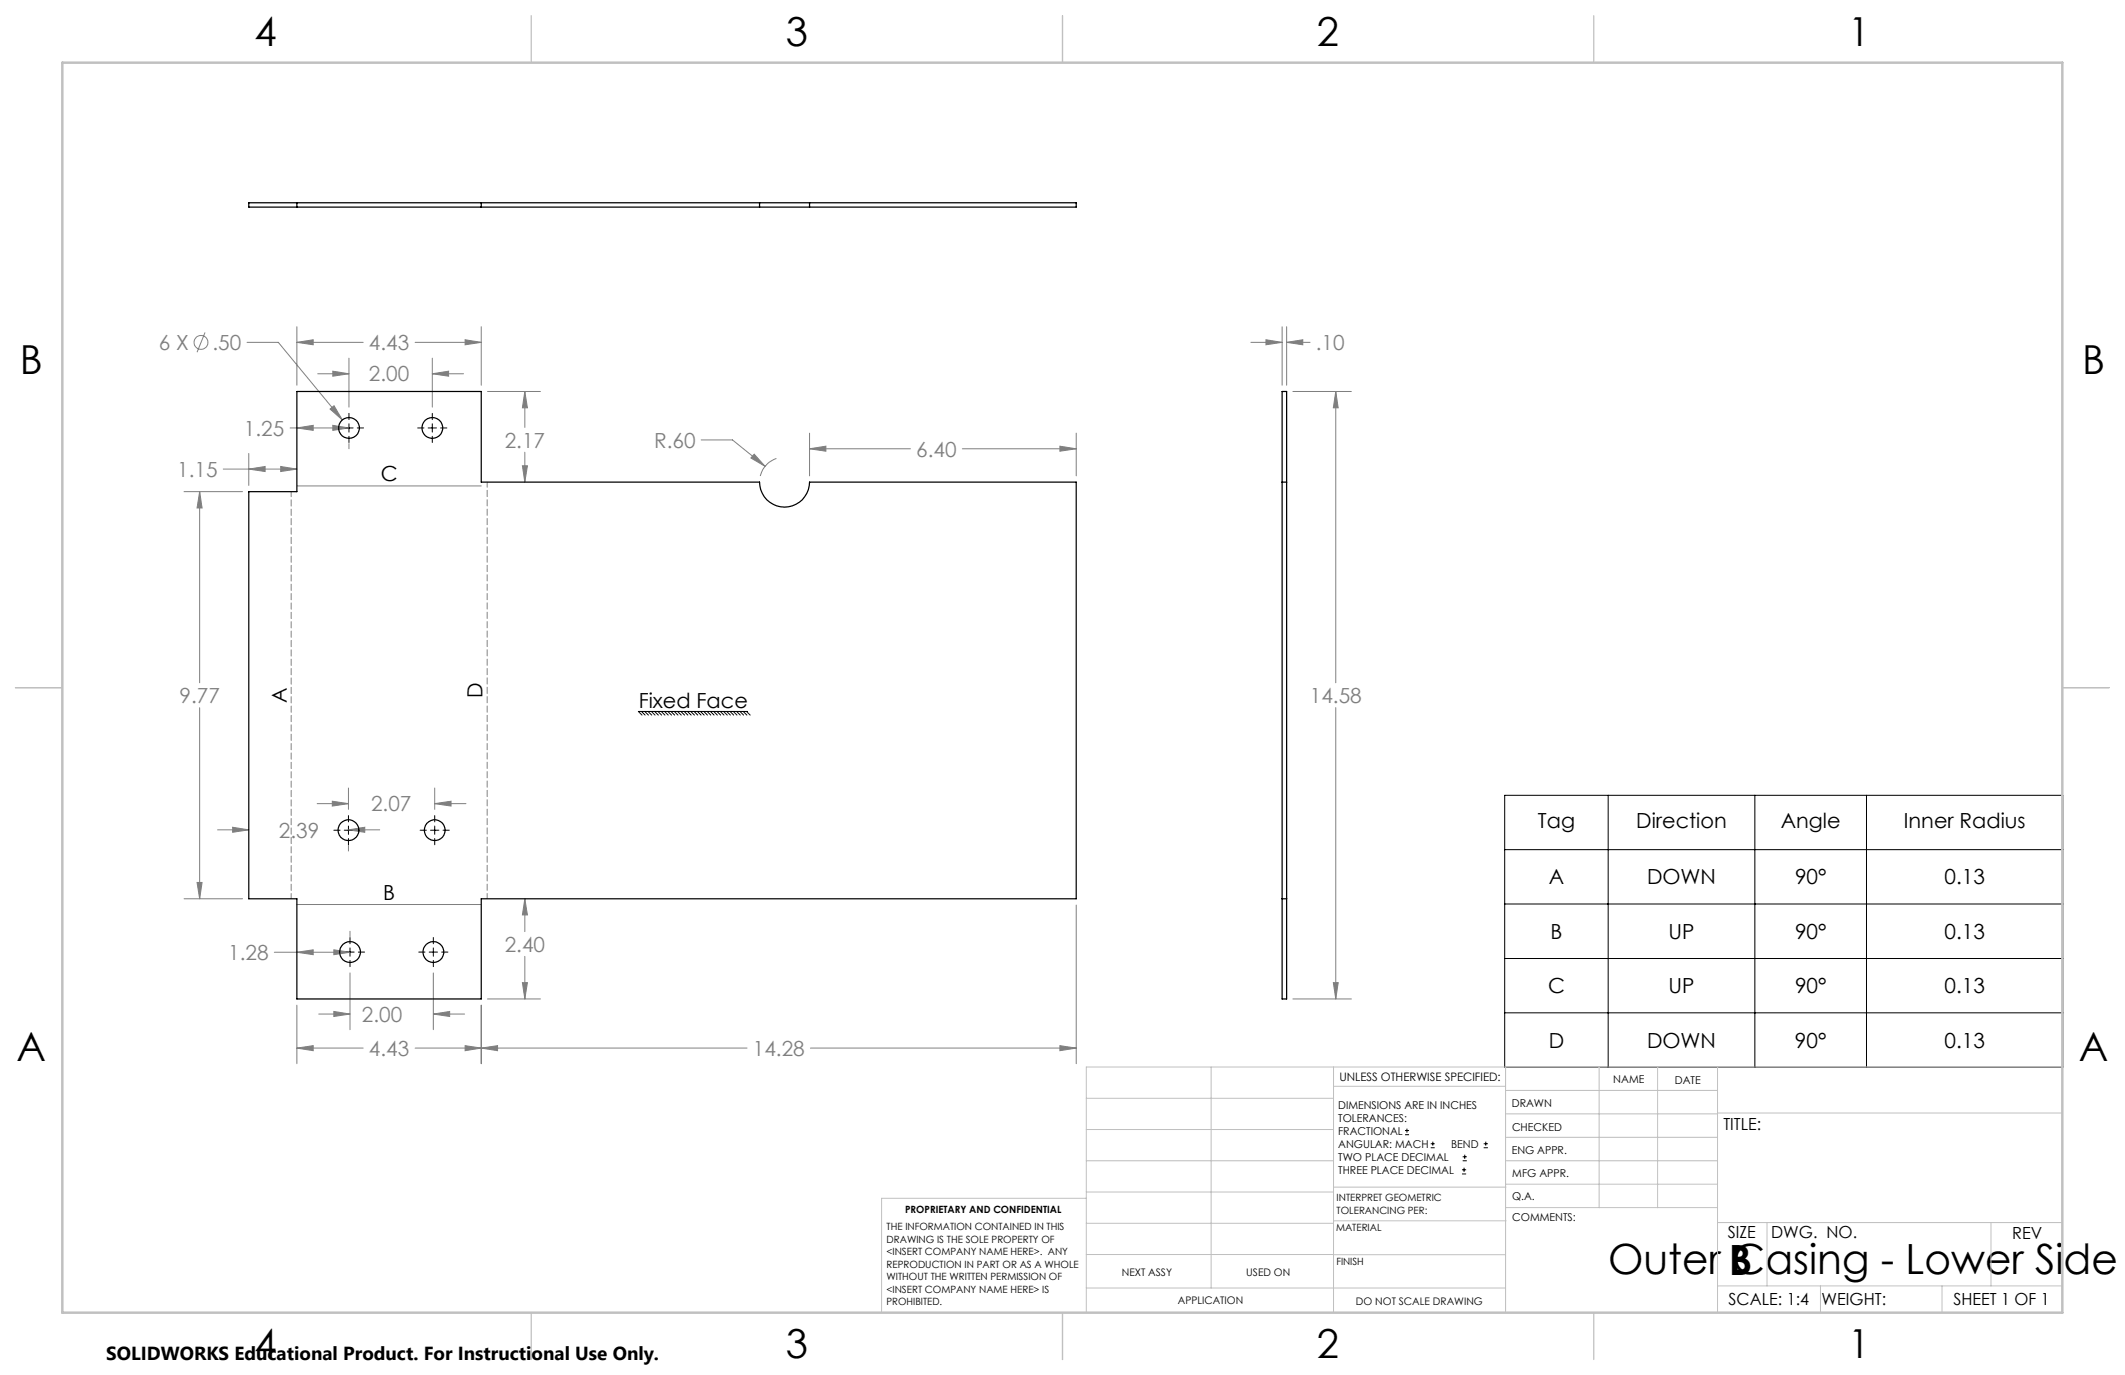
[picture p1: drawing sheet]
<svg xmlns="http://www.w3.org/2000/svg" width="432mm" height="279mm" viewBox="0 0 432 279" stroke-linecap="round" stroke-linejoin="round" font-family="sans-serif">
<g fill="none" stroke="#808080" stroke-width=".2">
<path d="M41.7 67.6l-1.7 4M50.2 69.6h6.4l13 15.7M60.3 69.6l3.3-.6v1.1zM60.3 66.4v11.9M60.3 69.6h13.5M64.6 76h6.3M67.6 75.4l3.3 .6-3.3 .4zM70.9 72.8v9.9M84.3 69.6h13.5M87.8 76l3.4-.6v1zM87.8 72.8v9.9M87.8 76h6.4"/>
<path d="M94.5 69l3.3 .6-3.3 .5zM97.8 66.4v11.9M99.1 79.6h10.7M106.6 79.6l.6 3.3h-1zM106.6 79.6v7.3M254.2 69.6h6.3M257.2 69l3.3 .6-3.3 .5zM260.5 66.4v11.9M261.4 69.6l3.3-.6v1.1zM261.4 69.6h4.8M261.4 66.4v11.9M262.7 79.6h11.9"/>
<path d="M271.4 79.6l.5 3.3h-1zM271.4 79.6v59.1M37.4 99.9h11.9M40.6 99.9l.5 3.3h-1.1zM40.6 99.9v38.8M45.4 95.3h14.9M50.6 95.3l3.3-.5v1zM50.6 92.1v6.5M57 94.8l3.3 .5-3.3 .5zM58.9 87h12M60.3 87l3.3-.6v1.1zM60.3 98.7h37.5"/>
<path d="M67.1 83.1l.8-.7 1.7 2.9zM67.6 86.4l3.3 .6-3.3 .5zM70.9 90.1v1.1M106.2 94.7h1l-.6 3.3zM106.6 91.9v6.1M142.5 89.4h6.3l6.7 5.4M153.2 92.3l2.3 2.5-2.9-1.7zM157.8 93.2a5 5 0 0 0-3.3 3.5M164.5 91.2l3.3-.5v1zM164.5 88v8.7M164.5 91.2h20.5M195.5 91.2h23.2"/>
<path d="M215.4 90.7l3.3 .5-3.3 .5zM218.7 88v8.7M40.6 143.8v38.8M271.4 143.8v59.2M40 179.3h1.1l-.5 3.3zM44.2 168.6h6.4M47.3 168.1l3.3 .5-3.3 .5zM64.5 163.3h6.3M67.5 162.8l3.3 .5-3.3 .5zM70.8 168.6l3.3-.5v1zM70.8 160.1v4.4M70.8 171.8v1.1"/>
<path d="M70.8 168.6h6.4M88.3 163.3l3.4-.5v1zM88.3 160.1v4.4M88.3 163.3h6.4M37.4 182.6h11.9M55.7 193.5h15.4M60.3 193.5l3.3-.5v1zM60.3 183.8h37.5M67.8 193l3.3 .5-3.3 .5zM71.1 189.2v1.1M71.1 197.7v11.5M88.1 197.7v11.5"/>
<path d="M106.2 199.7h1l-.6 3.3zM106.6 182.6l.6 3.3h-1zM106.6 182.6v6.7M106.6 194.3v8.7M218.7 183.9v32.2M270.9 199.7h1l-.5 3.3zM60.3 213l3.3-.5v1zM60.3 213h13.5M60.3 204.3v11.8M64.8 206.1h6.3M67.8 205.5l3.3 .6-3.3 .5zM84.3 213h67.5"/>
<path d="M88.1 206.1l3.3-.6v1.1zM88.1 206.1h6.3M94.5 212.5l3.3 .5-3.3 .5zM97.8 213l3.3-.5v1zM97.8 204.3v11.8M99.1 203h10.7M164.7 213h54M215.4 212.5l3.3 .5-3.3 .5zM262.7 203h11.9"/>
<circle cx="40.9" cy="69.6" r="1.41"/>
</g>
<g fill="none" stroke="#000" stroke-width=".2">
<path d="M67.9 87h1.3M70.1 87h1.7M70.9 84v1.3M70.9 86.1v1.7M70.9 88.7v1.2M72.6 87h1.3M84.9 87h1.2M87 87h1.7M87.8 84v1.3M87.8 86.1v1.7M87.8 88.7v1.2M89.5 87h1.3"/>
<path d="M130.4 144.6l.7 .7M131 144.6l.8 .7M131.7 144.6l.7 .7M132.4 144.6l.7 .7M133 144.6l.8 .7M133.7 144.6l.7 .7M134.4 144.6l.7 .7M135 144.6l.8 .7M135.7 144.6l.8 .7M136.3 144.6l.8 .7M137 144.6l.8 .7M137.7 144.6l.7 .7"/>
<path d="M138.4 144.6l.7 .7M139 144.6l.8 .7M139.7 144.6l.7 .7M140.4 144.6l.7 .7M141 144.6l.8 .7M141.7 144.6l.8 .7M142.3 144.6l.8 .7M143 144.6l.8 .7M143.7 144.6l.7 .7M144.4 144.6l.7 .7M145 144.6l.8 .7M145.7 144.6l.7 .7"/>
<path d="M146.4 144.6l.7 .7M147 144.6l.8 .7M147.7 144.6l.7 .7M148.3 144.6l.8 .7M149 144.6l.8 .7M149.7 144.6l.7 .7M150.4 144.6l.7 .7M151 144.6l.8 .7M151.7 144.6l.7 .7M151.9 144.6h-22.2l.8 .7M67.8 168.7h1.3M70 168.7h1.6"/>
<path d="M70.8 165.7v1.3M70.8 167.9v1.6M70.8 170.4v1.3M72.5 168.7h1.3M85.4 168.7h1.2M87.5 168.7h1.7M88.3 165.7v1.3M88.3 167.9v1.6M88.3 170.4v1.3M90 168.7h1.3M305.8 161.6h113.4v55.3h-113.4zM305.8 172.6h113.4"/>
<path d="M326.8 161.6v55.3M356.6 161.6v55.3M379.3 161.6v55.3M68.2 193.5h1.2M70.3 193.5h1.7M71.1 190.5v1.3M71.1 192.6v1.7M71.1 195.2v1.2M72.8 193.5h1.3M85.1 193.5h1.3M87.2 193.5h1.7M88.1 190.5v1.3"/>
<path d="M88.1 192.6v1.7M88.1 195.2v1.2M89.7 193.5h1.3M305.8 183.7h113.4M305.8 194.8h113.4M305.8 205.8h113.4M285.5 230.6h.8M285.5 229.7h.8M285.9 229.3v.9M290.7 233.2h.8M290.7 232.4h.8M291.1 232v.8"/>
<path d="M297.1 238.5h.8M297.1 237.7h.8M297.2 235.9h.9M297.2 235.1h.9M297.5 237.3v.8M297.6 234.6v.9M301.5 233.2h.8M301.5 232.4h.8M301.9 232v.8"/>
</g>
<path d="M59.2 99.9v82.7M99 97.9v84.7" fill="none" stroke="#808080" stroke-width=".2" stroke-dasharray="1.3 .6" stroke-dashoffset=".2"/>
<g fill="none" stroke="#c0c0c0" stroke-width=".2">
<path d="M246.1 216.8v44.9M271 216.8v49.9M305.9 216.8v49.9M324.9 216.8v28.6M336.8 216.8v28.6M349 216.8v49.9M419.1 216.8h-198.4v49.9M220.7 235.9h50.3M220.7 229.5h50.3M220.7 223.2h50.3M271 220.7h34.9M305.9 231.1h43.1"/>
<path d="M305.9 226.3h43.1M305.9 221.6h43.1M305.9 235.9h43.1M349 226.2h70.1M220.7 248.6h50.3M220.7 242.2h50.3M220.7 254.9h50.3M220.7 243.5h-41.6v23.2M271 255h34.9M271 248.1h35M271 241.2h35M305.9 240.6h43.1"/>
<path d="M306 245.4h43M349 248.4h70.1M359.1 248.4v12.9M404.6 248.4v12.9M220.7 261.7h85.2M349 261.3h70.1M369.9 261.3v5.4M394.6 261.3v5.4"/>
</g>
<path d="M108 3.2v9.5M215.9 3.2v9.5M323.8 3.2v9.5M3.1 139.7h9.6M419.1 139.7h9.5M108 266.7v9.6M215.9 266.7v9.6M323.8 266.7v9.6" fill="none" stroke="#c0c0c0" stroke-width=".25"/>
<path d="M12.7 12.7h406.4v254h-406.4z" fill="none" stroke="#c0c0c0" stroke-width=".5"/>
<path d="M153.2 92.3l-.6 .8 2.9 1.7zM215.4 90.7l3.3 .5-3.3 .5zM164.5 91.2l3.3-.5v1zM215.4 212.5l3.3 .5-3.3 .5zM97.8 213l3.3-.5v1zM106.6 182.6l.6 3.3h-1zM106.2 199.7h1l-.6 3.3zM106.6 79.6l.6 3.3h-1zM106.2 94.7h1l-.6 3.3zM60.3 69.6l3.3-.6v1.1zM94.5 69l3.3 .6-3.3 .5zM94.5 212.5l3.3 .5-3.3 .5zM60.3 213l3.3-.5v1zM40 179.3h1.1l-.5 3.3zM40.6 99.9l.5 3.3h-1.1zM50.6 95.3l3.3-.5v1zM57 94.8l3.3 .5-3.3 .5zM67.8 193l3.3 .5-3.3 .5zM60.3 193.5l3.3-.5v1zM67.8 205.5l3.3 .6-3.3 .5zM88.1 206.1l3.3-.6v1.1zM67.5 162.8l3.3 .5-3.3 .5zM88.3 163.3l3.4-.5v1zM70.8 168.6l3.3-.5v1zM47.3 168.1l3.3 .5-3.3 .5zM67.6 75.4l3.3 .6-3.3 .4zM87.8 76l3.4-.6v1zM67.6 86.4l3.3 .6-3.3 .5zM60.3 87l3.3-.6v1.1zM67.1 83.1l2.5 2.2-1.7-2.9zM261.4 69.6l3.3-.6v1.1zM257.2 69l3.3 .6-3.3 .5zM271.4 79.6l.5 3.3h-1zM270.9 199.7h1l-.5 3.3z" fill="#808080"/>
<g fill="none" stroke="#000" stroke-width=".25">
<path d="M60.3 41.2v.9M97.8 41.2v.9M154.3 41.2h10.2M154.3 42.1h10.2M154.3 41.2h-103.7v.9h103.7M154.3 41.2v.9M164.5 41.2h54.2v.9h-54.2M164.5 41.2v.9M60.3 79.6h37.5v18.4h56.5a5.1 5.1 0 0 0 5.1 5 5.1 5.1 0 0 0 5.1-5h54.2v84.6h-120.9v20.4h-37.5v-20.4h-9.7v-82.7h9.7zM260.5 79.6h.9v123.4h-.9zM260.5 98h.9M260.5 182.6h.9"/>
<circle cx="70.9" cy="87" r="2.12"/>
<circle cx="87.9" cy="87" r="2.12"/>
<circle cx="70.8" cy="168.7" r="2.11"/>
<circle cx="88.3" cy="168.7" r="2.11"/>
<circle cx="71.1" cy="193.5" r="2.11"/>
<circle cx="88.1" cy="193.5" r="2.11"/>
</g>
<g font-size="8.5">
<text x="326.8" y="258.9">Outer Casing - Lower Side 1</text>
<text x="351.3" y="259">B</text>
</g>
<g font-size="8.1">
<text x="51.7" y="9.3">4</text>
<text x="159.7" y="9.3">3</text>
<text x="267.6" y="9.3">2</text>
<text x="375.6" y="9.3">1</text>
<text x="4" y="76">B</text>
<text x="423.1" y="76">B</text>
<text x="3.3" y="215.7">A</text>
<text x="422.4" y="215.7">A</text>
<text x="51.7" y="276">4</text>
<text x="159.7" y="276">3</text>
<text x="267.6" y="276">2</text>
<text x="375.6" y="276">1</text>
</g>
<g font-size="4.2" fill="#808080">
<text x="32.3" y="71.1">6 X</text>
<text x="43.2" y="71.1">.50</text>
<text x="75" y="71.1">4.43</text>
<text x="267.4" y="71.1">.10</text>
<text x="75" y="77.5">2.00</text>
<text x="49.6" y="88.5">1.25</text>
<text x="102.6" y="91">2.17</text>
<text x="132.9" y="91">R.60</text>
<text x="186.2" y="92.8">6.40</text>
<text x="36" y="96.9">1.15</text>
<text x="36.5" y="142.9">9.77</text>
<text x="266.2" y="142.9">14.58</text>
<text x="75.4" y="164.9">2.07</text>
<text x="56.7" y="170.2">2.39</text>
<text x="46.4" y="195.1">1.28</text>
<text x="102.6" y="193.4">2.40</text>
<text x="73.5" y="207.6">2.00</text>
<text x="75" y="214.6">4.43</text>
<text x="153" y="214.6">14.28</text>
</g>
<g font-size="4.2">
<text x="77.4" y="97.8">C</text>
<text x="58.3" y="142.8" transform="rotate(-90 58.3 142.8)">A</text>
<text x="98.1" y="141.9" transform="rotate(-90 98.1 141.9)">D</text>
<text x="129.8" y="143.9">Fixed Face</text>
<text x="312.5" y="168.2">Tag</text>
<text x="332.5" y="168.2">Direction</text>
<text x="361.9" y="168.2">Angle</text>
<text x="386.9" y="168.2">Inner Radius</text>
<text x="314.7" y="179.7">A</text>
<text x="334.7" y="179.7">DOWN</text>
<text x="364.8" y="179.7">90°</text>
<text x="395.1" y="179.7">0.13</text>
<text x="77.9" y="182.9">B</text>
<text x="315.1" y="190.8">B</text>
<text x="339.1" y="190.8">UP</text>
<text x="364.7" y="190.8">90°</text>
<text x="395.1" y="190.8">0.13</text>
<text x="314.6" y="201.8">C</text>
<text x="339.1" y="201.8">UP</text>
<text x="364.7" y="201.8">90°</text>
<text x="395.1" y="201.8">0.13</text>
<text x="314.7" y="212.9">D</text>
<text x="334.7" y="212.9">DOWN</text>
<text x="364.7" y="212.9">90°</text>
<text x="395.1" y="212.9">0.13</text>
</g>
<text font-size="3.8" x="21.6" y="276.3">SOLIDWORKS Educational Product. For Instructional Use Only.</text>
<g font-size="3.4">
<text x="350.2" y="229.5">TITLE:</text>
<text x="351.1" y="251.6">SIZE</text>
<text x="359.9" y="251.6">DWG. NO.</text>
<text x="408.9" y="251.7">REV</text>
<text x="351.2" y="265.2">SCALE: 1:4</text>
<text x="370.1" y="265.3">WEIGHT:</text>
<text x="396.9" y="265.2">SHEET 1 OF 1</text>
</g>
<text font-size="2.4" x="272.2" y="219.7">UNLESS OTHERWISE SPECIFIED:</text>
<g font-size="2.2">
<text x="327.8" y="220.1">NAME</text>
<text x="340.3" y="220.2">DATE</text>
<text x="271.9" y="225.3">DIMENSIONS ARE IN INCHES</text>
<text x="271.9" y="227.9">TOLERANCES:</text>
<text x="307.2" y="224.9">DRAWN</text>
<text x="271.9" y="230.6">FRACTIONAL</text>
<text x="271.9" y="233.2">ANGULAR: MACH</text>
<text x="294.9" y="233.2">BEND</text>
<text x="307.3" y="229.8">CHECKED</text>
<text x="271.9" y="235.9">TWO PLACE DECIMAL</text>
<text x="271.9" y="238.5">THREE PLACE DECIMAL</text>
<text x="307.2" y="234.5">ENG APPR.</text>
<text x="307.3" y="239.2">MFG APPR.</text>
<text x="307.3" y="243.9">Q.A.</text>
<text x="307.3" y="248.1">COMMENTS:</text>
</g>
<g font-size="2.1">
<text x="227.9" y="259.2">NEXT ASSY</text>
<text x="253.3" y="259.2">USED ON</text>
<text x="239.3" y="265">APPLICATION</text>
<text x="275.5" y="265.1">DO NOT SCALE DRAWING</text>
</g>
<g font-size="2">
<text x="271.6" y="244.1">INTERPRET GEOMETRIC</text>
<text x="180.2" y="250">THE INFORMATION CONTAINED IN THIS</text>
<text x="183.9" y="246.4">PROPRIETARY AND CONFIDENTIAL</text>
<text x="271.5" y="250.2">MATERIAL</text>
<text x="271.6" y="246.6">TOLERANCING PER:</text>
<text x="180.2" y="252.5">DRAWING IS THE SOLE PROPERTY OF</text>
<text x="180.2" y="255.1">&lt;INSERT COMPANY NAME HERE&gt;. ANY</text>
<text x="180.2" y="257.6">REPRODUCTION IN PART OR AS A WHOLE</text>
<text x="271.5" y="257">FINISH</text>
<text x="180.2" y="260.1">WITHOUT THE WRITTEN PERMISSION OF</text>
<text x="180.2" y="262.6">&lt;INSERT COMPANY NAME HERE&gt; IS</text>
<text x="180.2" y="265.2">PROHIBITED.</text>
</g>
</svg>
